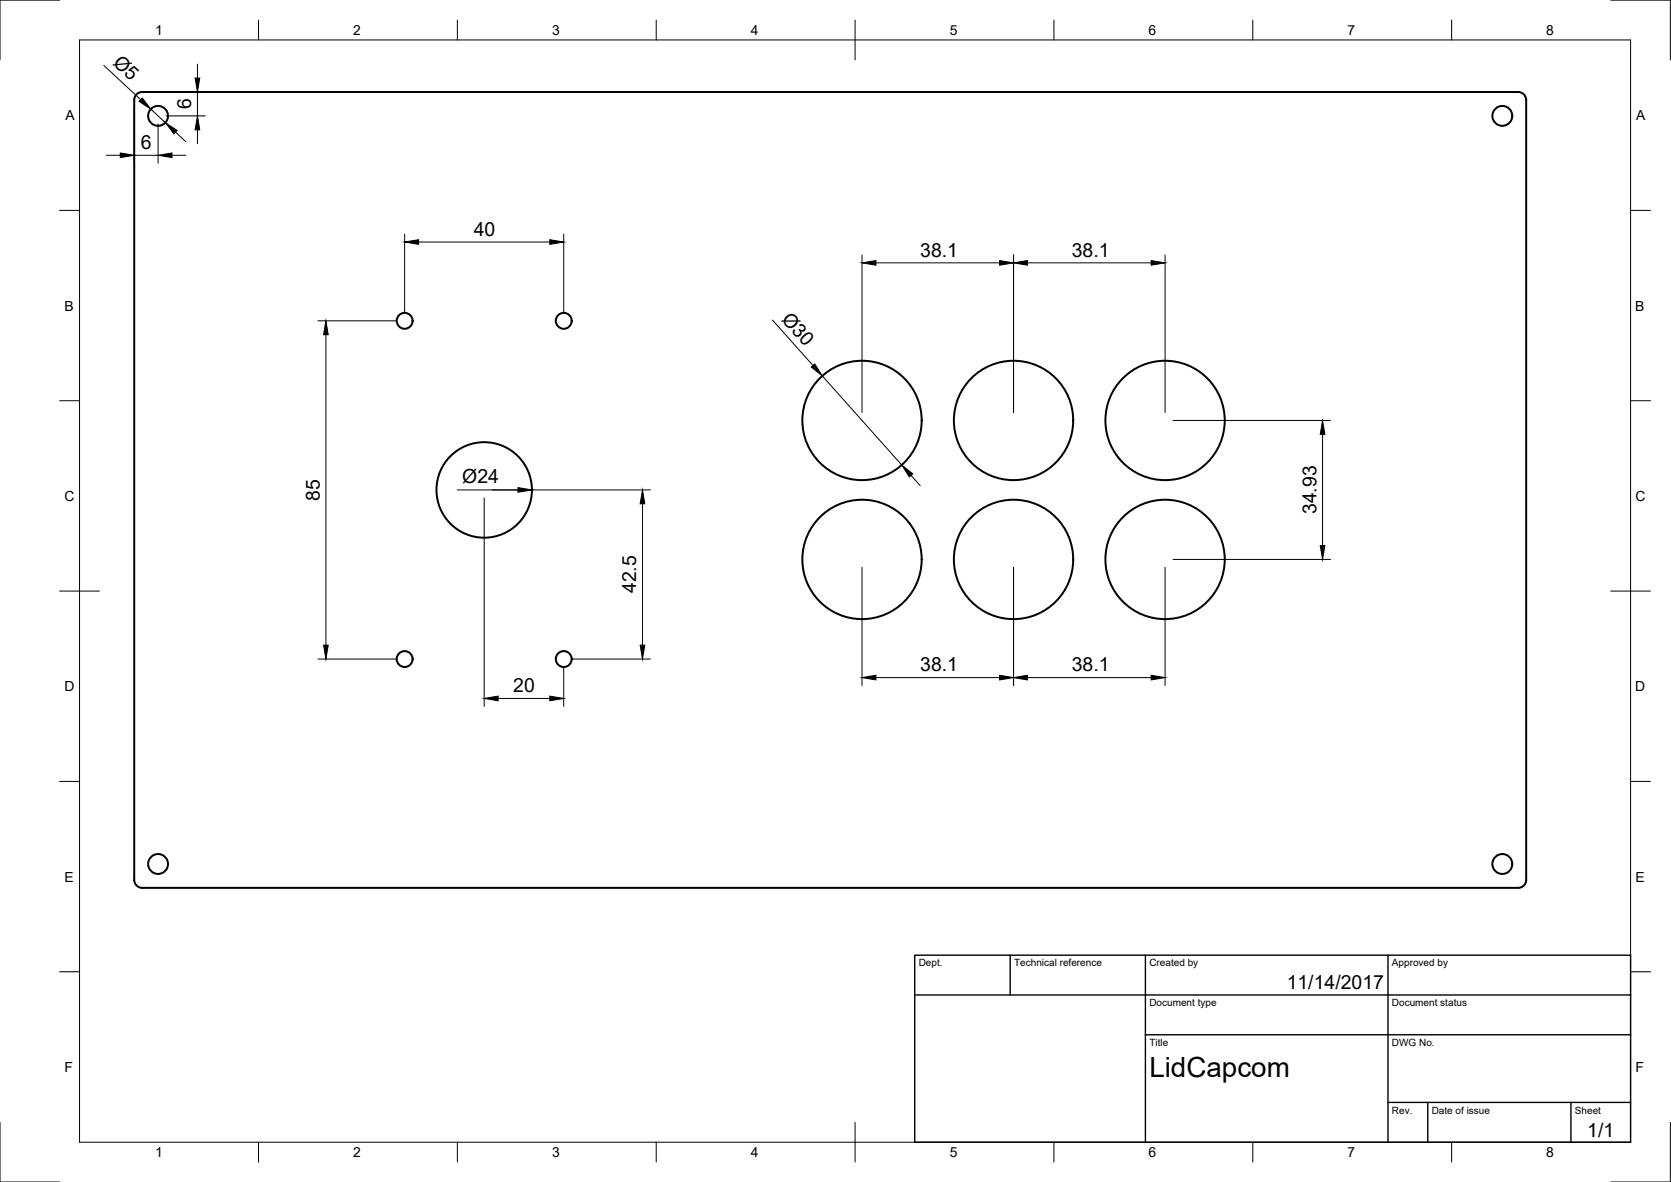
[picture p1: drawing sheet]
<svg xmlns="http://www.w3.org/2000/svg" width="420mm" height="297mm" viewBox="0 0 420 297" stroke-linecap="round" stroke-linejoin="round" font-family="sans-serif">
<!-- layer: Visible -->
<g fill="none" stroke="#000" stroke-width=".5">
<path d="M34.3 23.7l.9-.5 .5-.1h346a2 2 0 0 1 2 2v196a2 2 0 0 1-2 2h-346a2 2 0 0 1-2-2v-196l.1-.5z"/>
<circle cx="39.7" cy="29.1" r="2.5"/>
<circle cx="377.7" cy="29.1" r="2.5"/>
<circle cx="101.7" cy="80.6" r="2"/>
<circle cx="141.7" cy="80.6" r="2"/>
<circle cx="216.7" cy="105.7" r="15"/>
<circle cx="254.8" cy="105.7" r="15"/>
<circle cx="292.9" cy="105.7" r="15"/>
<circle cx="121.7" cy="123.1" r="12"/>
<circle cx="216.7" cy="140.6" r="15"/>
<circle cx="254.8" cy="140.6" r="15"/>
<circle cx="292.9" cy="140.6" r="15"/>
<circle cx="101.7" cy="165.6" r="2"/>
<circle cx="141.7" cy="165.6" r="2"/>
<circle cx="39.7" cy="217.1" r="2.5"/>
<circle cx="377.7" cy="217.1" r="2.5"/>
</g>
<!-- layer: Border -->
<g fill="none" stroke="#000" stroke-width=".25">
<path d="M15 0h-15v15M20 10h390v277h-390zM65 5v5M115 5v5M165 5v5M215 5v10M265 5v5M315 5v5M365 5v5M405 0h15v15M15 52.9h5M410 52.9h5"/>
<path d="M15 100.7h5M410 100.7h5M15 148.5h10M405 148.5h10M15 196.4h5M410 196.4h5M15 244.2h5M410 244.2h5M0 282v15h15M65 287v5M115 287v5M165 287v5"/>
<path d="M215 282v10M265 287v5M315 287v5M365 287v5M420 282v15h-15"/>
</g>
<!-- layer: TitleBlock -->
<path d="M230 240h180v47h-180zM230 250h180M254 240v10M288 240v47M349 240v47M288 260h122M349 277h61M359 277v10M395 277v10" fill="none" stroke="#000" stroke-width=".35"/>
<!-- layer: Dimensions -->
<g fill="none" stroke="#000" stroke-width=".25">
<path d="M26.1 16.4l9.3 8.6M49.6 16.1v3.5M26.7 39h3.5M33.7 27.1v13.9M33.7 39h6M37.7 23.1h13.9M37.9 27.4l3.7 3.4M39.7 31.1v9.9M41.7 29.1h9.9M43.2 39h3.5M44.1 33.2l2.6 2.4M49.6 23.1v6"/>
<path d="M49.6 32.6v3.5M101.7 58.8v19.8M141.7 58.8v19.8M105.2 60.8h33M216.7 64.1v39.6M220.2 66.1h31.1M254.8 64.1v39.6M258.3 66.1h31.1M292.9 64.1v39.6M79.9 80.6h19.8M81.9 84.1v78M194.2 80.4l10.2 11.5"/>
<path d="M206.8 94.5l19.9 22.4M229.1 119.5l2.3 2.6M294.9 105.7h39.6M332.5 109.2v27.9M114.9 123.1h48.6M121.7 125.1v52.4M161.5 126.6v35.5M216.7 142.6v29.7M254.8 142.6v29.7M292.9 142.6v29.7M294.9 140.6h39.6M79.9 165.6h19.8"/>
<path d="M125.2 175.5h13M141.7 167.6v9.9M143.7 165.6h19.8M220.2 170.3h31.1M258.3 170.3h31.1"/>
</g>
<g fill="#000" stroke="#000" stroke-width=".25">
<path d="M49.1 19.6h1.1l-.6 3.5zM30.2 38.4l3.5 .6-3.5 .6zM35.8 24.6l2.1 2.8-2.9-1.9zM39.7 39l3.5-.6v1.2zM41.6 30.8l2.9 2-.8 .8zM49.6 29.1l.6 3.5h-1.1zM101.7 60.8l3.5-.6v1.2zM138.2 60.2l3.5 .6-3.5 .6zM216.7 66.1l3.5-.6v1.1zM251.3 65.5l3.5 .6-3.5 .5zM254.8 66.1l3.5-.6v1.1zM289.4 65.5l3.5 .6-3.5 .5z"/>
<path d="M81.9 80.6l.6 3.5h-1.1zM204 92.2l.9-.7 1.9 3zM226.7 116.9l2.8 2.2-.9 .8zM332.5 105.7l.6 3.5h-1.1zM130.2 122.5l3.5 .6-3.5 .6zM161.5 123.1l.6 3.5h-1.1zM332 137.1h1.1l-.6 3.5zM81.4 162.1h1.1l-.6 3.5zM121.7 175.5l3.5-.6v1.2zM138.2 174.9l3.5 .6-3.5 .6zM161 162.1h1.1l-.6 3.5zM216.7 170.3l3.5-.6v1.2z"/>
<path d="M251.3 169.7l3.5 .6-3.5 .6zM254.8 170.3l3.5-.6v1.2zM289.4 169.7l3.5 .6-3.5 .6z"/>
</g>
<text font-size="7" x="289" y="270.5">LidCapcom</text>
<g font-size="4.9">
<text x="28.2" y="16.1" transform="rotate(43 28.2 16.1)">Ø5</text>
<text x="48.1" y="27.5" transform="rotate(-90 48.1 27.5)">6</text>
<text x="35.4" y="37.5">6</text>
<text x="119.1" y="59.3">40</text>
<text x="231.4" y="64.5">38.1</text>
<text x="269.5" y="64.5">38.1</text>
<text x="196.3" y="80.3" transform="rotate(48 196.3 80.3)">Ø30</text>
<text x="80.4" y="125.8" transform="rotate(-90 80.4 125.8)">85</text>
<text x="116.2" y="121.5">Ø24</text>
<text x="331" y="129.2" transform="rotate(-90 331 129.2)">34.93</text>
<text x="160" y="149.1" transform="rotate(-90 160 149.1)">42.5</text>
<text x="129.1" y="174">20</text>
<text x="231.4" y="168.7">38.1</text>
<text x="269.5" y="168.7">38.1</text>
<text x="323.5" y="248.5">11/14/2017</text>
<text x="399.1" y="285.7">1/1</text>
</g>
<g font-size="3.5">
<text x="39" y="8.8">1</text>
<text x="88.8" y="8.8">2</text>
<text x="138.8" y="8.8">3</text>
<text x="188.7" y="8.8">4</text>
<text x="238.8" y="8.8">5</text>
<text x="288.7" y="8.8">6</text>
<text x="338.8" y="8.8">7</text>
<text x="388.8" y="8.8">8</text>
<text x="16.4" y="30.2">A</text>
<text x="411.4" y="30.2">A</text>
<text x="16.2" y="78">B</text>
<text x="411.2" y="78">B</text>
<text x="16.2" y="125.9">C</text>
<text x="411.2" y="125.9">C</text>
<text x="16.2" y="173.7">D</text>
<text x="411.2" y="173.7">D</text>
<text x="16.2" y="221.5">E</text>
<text x="411.2" y="221.5">E</text>
<text x="16.2" y="269.4">F</text>
<text x="411.2" y="269.4">F</text>
<text x="39" y="290.8">1</text>
<text x="88.8" y="290.8">2</text>
<text x="138.8" y="290.8">3</text>
<text x="188.7" y="290.8">4</text>
<text x="238.8" y="290.8">5</text>
<text x="288.7" y="290.8">6</text>
<text x="338.8" y="290.8">7</text>
<text x="388.8" y="290.8">8</text>
</g>
<g font-size="2.5">
<text x="231" y="242.8">Dept.</text>
<text x="255" y="242.8">Technical reference</text>
<text x="289" y="242.8">Created by</text>
<text x="350" y="242.8">Approved by</text>
<text x="289" y="252.8">Document type</text>
<text x="350" y="252.8">Document status</text>
<text x="289" y="262.8">Title</text>
<text x="350" y="262.8">DWG No.</text>
<text x="350" y="279.8">Rev.</text>
<text x="360" y="279.8">Date of issue</text>
<text x="396" y="279.8">Sheet</text>
</g>
</svg>
